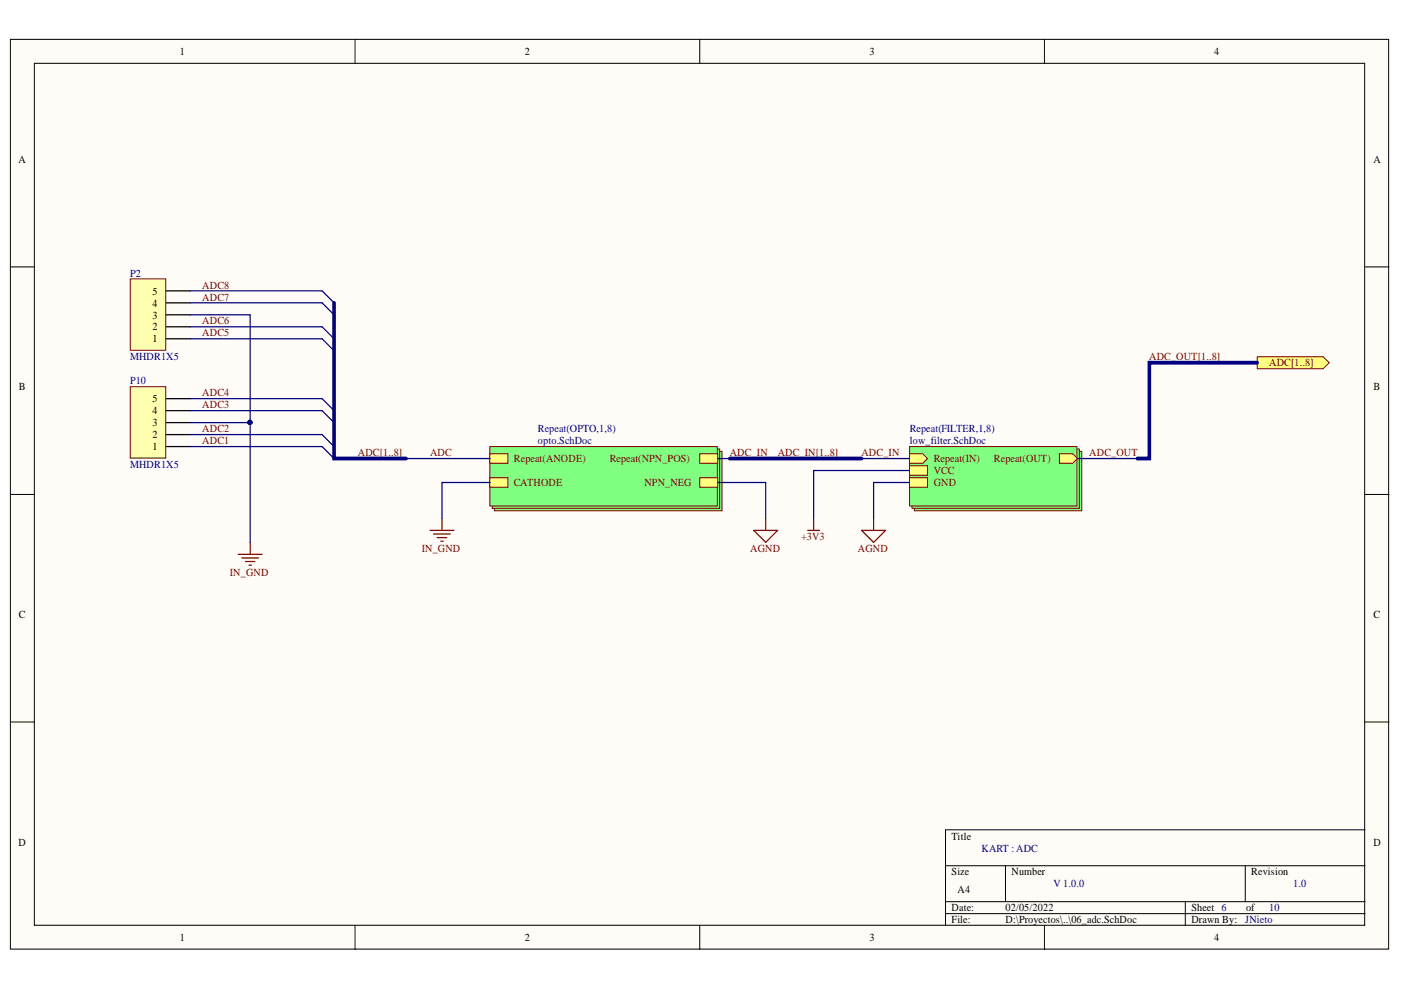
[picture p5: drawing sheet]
<svg xmlns="http://www.w3.org/2000/svg" width="297mm" height="210mm" viewBox="0 0 297 210" stroke-linecap="round" stroke-linejoin="round" font-family="sans-serif">
<g fill="#fffcf8" stroke="#000" stroke-width=".21">
<path d="M2.2 8.3h292.2v192.9h-292.2z"/>
<path d="M7.3 13.4h282v182.8h-282z"/>
</g>
<g fill="none" stroke="#000" stroke-width=".21">
<path d="M75.3 8.3v5.1M148.4 8.3v5.1M221.4 8.3v5.1M2.2 56.6h5.1M289.4 56.6h5.1M2.2 104.8h5.1M289.4 104.8h5.1M2.2 153.1h5.1M289.4 153.1h5.1M289.4 175.9h-88.9v20.4M75.3 196.3v5M148.4 196.3v5"/>
<path d="M200.5 183.6h88.9M200.5 191.2h88.9M200.5 193.7h88.9M213.2 183.6v7.6M221.4 196.3v5M251.3 191.2v5.1M264 183.6v7.6"/>
</g>
<path d="M266.6 75.6h13.9l1.3 1.3-1.3 1.3h-13.9z" fill-rule="evenodd" fill="#ffff80" stroke="#800000" stroke-width=".21"/>
<g fill="#80ff80" stroke="#800000" stroke-width=".21">
<path d="M104.9 95.7h48.2v12.6h-48.2z"/>
<path d="M104.4 95.2h48.2v12.6h-48.2z"/>
<path d="M103.9 94.7h48.2v12.6h-48.2z"/>
</g>
<path d="M148.4 101.3h3.8v2h-3.8z" fill-rule="evenodd" fill="#ffff80"/>
<path d="M148.4 101.3h3.8v2h-3.8z" fill="none" stroke="#800000" stroke-width=".21"/>
<path d="M148.4 96.2h3.8v2h-3.8z" fill-rule="evenodd" fill="#ffff80"/>
<path d="M148.4 96.2h3.8v2h-3.8z" fill="none" stroke="#800000" stroke-width=".21"/>
<path d="M103.9 101.3h3.8v2h-3.8z" fill-rule="evenodd" fill="#ffff80"/>
<path d="M103.9 101.3h3.8v2h-3.8z" fill="none" stroke="#800000" stroke-width=".21"/>
<path d="M103.9 96.2h3.8v2h-3.8z" fill-rule="evenodd" fill="#ffff80"/>
<path d="M103.9 96.2h3.8v2h-3.8z" fill="none" stroke="#800000" stroke-width=".21"/>
<path d="M91.2 112.5h5.1M91.9 113.2h3.6M92.7 114h2M93.5 114.7h.5M93.7 109.9v2.6" fill="none" stroke="#800000" stroke-width=".26"/>
<g fill="#80ff80" stroke="#800000" stroke-width=".21">
<path d="M193.9 95.7h35.4v12.6h-35.4z"/>
<path d="M193.4 95.2h35.4v12.6h-35.4z"/>
<path d="M192.8 94.7h35.5v12.6h-35.5z"/>
</g>
<path d="M192.8 98.7h3.9v2.1h-3.9z" fill-rule="evenodd" fill="#ffff80"/>
<path d="M192.8 98.7h3.9v2.1h-3.9z" fill="none" stroke="#800000" stroke-width=".21"/>
<path d="M192.8 101.3h3.9v2h-3.9z" fill-rule="evenodd" fill="#ffff80"/>
<path d="M192.8 101.3h3.9v2h-3.9z" fill="none" stroke="#800000" stroke-width=".21"/>
<path d="M192.8 96.2h2.8l1.1 1-1.1 1h-2.8z" fill-rule="evenodd" fill="#ffff80"/>
<path d="M192.8 96.2h2.8l1.1 1-1.1 1h-2.8z" fill="none" stroke="#800000" stroke-width=".21"/>
<path d="M224.6 96.2h2.8l1 1-1 1h-2.8z" fill-rule="evenodd" fill="#ffff80"/>
<path d="M224.6 96.2h2.8l1 1-1 1h-2.8z" fill="none" stroke="#800000" stroke-width=".21"/>
<path d="M68.3 71.8l2.5 2.6M68.3 69.3l2.5 2.5M68.3 64.2l2.5 2.6M68.3 61.7l2.5 2.5M68.3 94.7l2.5 2.5M68.3 92.1l2.5 2.6M68.3 87.1l2.5 2.5M68.3 84.5l2.5 2.6" fill="none" stroke="#000080" stroke-width=".26"/>
<path d="M50.5 117.5h5.1M51.3 118.3h3.5M52 119.1h2.1M52.8 119.8h.5M53 115v2.5M159.8 112.5h5.1l-2.6 2.5zM162.3 109.9v2.6M171.2 112.5h2.6M172.5 109.9v2.6M182.7 112.5h5.1l-2.6 2.5zM185.2 109.9v2.6" fill="none" stroke="#800000" stroke-width=".26"/>
<path d="M27.6 59.1h7.5v15.2h-7.5z" fill="#ffffb0" stroke="#800000" stroke-width=".21"/>
<path d="M35.2 71.8h5.1M35.2 69.3h5.1M35.2 66.8h5.1M35.2 64.2h5.1M35.2 61.7h5.1" fill="none" stroke="#000" stroke-width=".26"/>
<path d="M27.6 82h7.5v15.1h-7.5z" fill="#ffffb0" stroke="#800000" stroke-width=".21"/>
<path d="M35.2 94.7h5.1M35.2 92.1h5.1M35.2 89.6h5.1M35.2 87.1h5.1M35.2 84.5h5.1" fill="none" stroke="#000" stroke-width=".26"/>
<g fill="none" stroke="#000080" stroke-width=".26">
<path d="M40.3 66.8h12.7v48.2M40.3 71.8h28M40.3 69.3h28M40.3 64.2h28M40.3 61.7h28M40.3 94.7h28M40.3 92.1h28M40.3 87.1h28M40.3 84.5h28M40.3 89.6h12.7M86.1 97.2h17.8M152.2 97.2h2.5"/>
<path d="M182.7 97.2h10.1M192.8 99.8h-20.3v10.1M228.4 97.2h12.7M103.9 102.3h-10.2v7.6M152.2 102.3h10.1v7.6M192.8 102.3h-7.6v7.6"/>
</g>
<path d="M70.8 64.2v33h15.3M266.6 76.9h-22.9v20.3h-2.6M154.7 97.2h28" fill="none" stroke="#000080" stroke-width=".78"/>
<circle cx="53" cy="89.6" r=".46" fill="#000080" stroke="#000080" stroke-width=".21"/>
<g font-size="2.3">
<text x="38.2" y="11.7">1</text>
<text x="111.2" y="11.7">2</text>
<text x="184.3" y="11.7">3</text>
<text x="257.4" y="11.7">4</text>
<text x="3.9" y="34.5">A</text>
<text x="291.2" y="34.5">A</text>
<text x="32.3" y="65">4</text>
<text x="32.3" y="62.5">5</text>
<text x="32.3" y="70.1">2</text>
<text x="32.3" y="67.5">3</text>
<text x="32.3" y="72.6">1</text>
<text x="4" y="82.7">B</text>
<text x="291.2" y="82.7">B</text>
<text x="32.3" y="87.8">4</text>
<text x="32.3" y="85.3">5</text>
<text x="32.3" y="95.4">1</text>
<text x="32.3" y="92.9">2</text>
<text x="32.3" y="90.4">3</text>
<text x="4" y="131">C</text>
<text x="291.2" y="131">C</text>
<text x="3.9" y="179.3">D</text>
<text x="201.8" y="178">Title</text>
<text x="291.2" y="179.3">D</text>
<text x="201.8" y="185.6">Size</text>
<text x="214.5" y="185.6">Number</text>
<text x="265.3" y="185.6">Revision</text>
<text x="203" y="189.4">A4</text>
<text x="201.8" y="193.2">Date:</text>
<text x="201.8" y="195.8">File:</text>
<text x="213.2" y="193.2">02/05/2022</text>
<text x="213.2" y="195.8">D:\Proyectos\..\06_adc.SchDoc</text>
<text x="252.6" y="193.2">Sheet 6</text>
<text x="252.6" y="195.8">Drawn By:</text>
<text x="264.2" y="193.2">of</text>
<text x="38.2" y="199.6">1</text>
<text x="111.2" y="199.6">2</text>
<text x="184.3" y="199.6">3</text>
<text x="257.4" y="199.6">4</text>
</g>
<g font-size="2.3" fill="#000080">
<text x="27.6" y="58.7">P2</text>
<text x="27.6" y="76.4">MHDR1X5</text>
<text x="27.6" y="81.5">P10</text>
<text x="114" y="91.6">Repeat(OPTO,1,8)</text>
<text x="114" y="94.2">opto.SchDoc</text>
<text x="192.9" y="91.6">Repeat(FILTER,1,8)</text>
<text x="192.9" y="94.2">low_filter.SchDoc</text>
<text x="27.6" y="99.2">MHDR1X5</text>
<text x="208.1" y="180.5">KART : ADC</text>
<text x="223.3" y="188.1">V 1.0.0</text>
<text x="274.2" y="188.1">1.0</text>
<text x="264" y="195.8">JNieto</text>
<text x="269.1" y="193.2">10</text>
</g>
<g font-size="2.3" fill="#800000">
<text x="42.9" y="63.7">ADC7</text>
<text x="42.9" y="61.2">ADC8</text>
<text x="42.9" y="71.3">ADC5</text>
<text x="42.9" y="68.8">ADC6</text>
<text x="243.6" y="76.4">ADC_OUT[1..8]</text>
<text x="269.1" y="77.7">ADC[1..8]</text>
<text x="42.9" y="86.6">ADC3</text>
<text x="42.9" y="84">ADC4</text>
<text x="42.9" y="94.2">ADC1</text>
<text x="42.9" y="91.6">ADC2</text>
<text x="75.9" y="96.7">ADC[1..8]</text>
<text x="91.2" y="96.7">ADC</text>
<text x="109" y="98">Repeat(ANODE)</text>
<text x="129.3" y="98">Repeat(NPN_POS)</text>
<text x="154.7" y="96.7">ADC_IN</text>
<text x="164.9" y="96.7">ADC_IN[1..8]</text>
<text x="182.6" y="96.7">ADC_IN</text>
<text x="198" y="100.5">VCC</text>
<text x="198" y="98">Repeat(IN)</text>
<text x="210.7" y="98">Repeat(OUT)</text>
<text x="231" y="96.7">ADC_OUT</text>
<text x="109" y="103">CATHODE</text>
<text x="136.6" y="103">NPN_NEG</text>
<text x="198" y="103">GND</text>
<text x="89.4" y="117.1">IN_GND</text>
<text x="159" y="117.1">AGND</text>
<text x="169.9" y="114.5">+3V3</text>
<text x="181.9" y="117.1">AGND</text>
<text x="48.7" y="122.1">IN_GND</text>
</g>
</svg>
